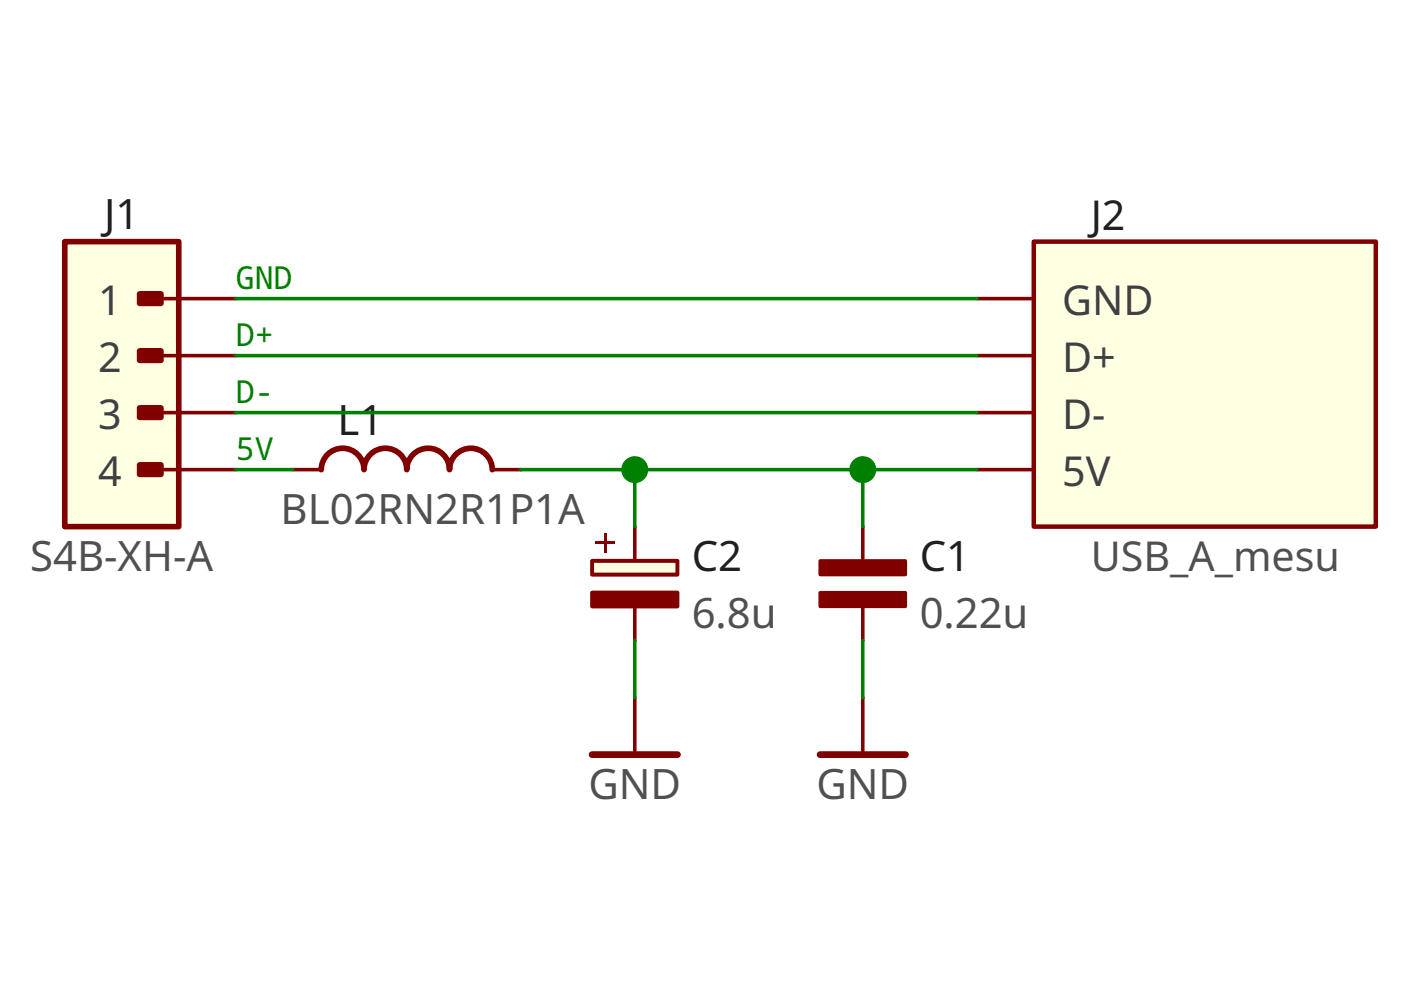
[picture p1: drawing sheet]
<svg xmlns="http://www.w3.org/2000/svg" width="297mm" height="210mm" viewBox="0 0 297 210" stroke-linecap="round" stroke-linejoin="round" font-family="sans-serif">
<path d="M13.7 51.2h24.2v60.5h-24.2z" fill-rule="evenodd" fill="#ffffe1" stroke="#800000" stroke-width="1.2"/>
<g fill="#800000" stroke="#800000" stroke-width="1.2">
<path d="M29.6 62.3h4.5v2h-4.5z" fill-rule="evenodd"/>
<path d="M29.6 74.4h4.5v2h-4.5z" fill-rule="evenodd"/>
<path d="M29.6 86.5h4.5v2h-4.5z" fill-rule="evenodd"/>
<path d="M29.6 98.6h4.5v2h-4.5z" fill-rule="evenodd"/>
</g>
<path d="M31.9 75.4h18.1M31.9 63.3h18.1M31.9 99.6h18.1M31.9 87.5h18.1M182.9 111.7v7.2M182.9 128.6v7.2M182.9 147.9v12.1" fill="none" stroke="#800000" stroke-width=".76"/>
<g fill="#800000" stroke="#800000" stroke-width=".71">
<path d="M173.9 118.9h18.1v2.9h-18.1z" fill-rule="evenodd"/>
<path d="M173.9 125.6h18.1v3h-18.1z" fill-rule="evenodd"/>
</g>
<path d="M173.9 160h18.1" fill="none" stroke="#800000" stroke-width="1.4"/>
<path d="M125.5 118.9h18.1v2.9h-18.1z" fill-rule="evenodd" fill="#ffffe1" stroke="#800000" stroke-width=".83"/>
<path d="M125.5 125.6h18.1v3h-18.1z" fill-rule="evenodd" fill="#800000" stroke="#800000" stroke-width=".83"/>
<g fill="#800000">
<path d="M126.2 114.7h4.3v.6h-4.3z" fill-rule="evenodd"/>
<path d="M128.1 112.9h.6v4.2h-.6z" fill-rule="evenodd"/>
</g>
<path d="M134.6 111.7v7.2M134.6 128.6v7.2" fill="none" stroke="#800000" stroke-width=".76"/>
<path d="M219.2 51.2h72.5v60.5h-72.5z" fill-rule="evenodd" fill="#ffffe1" stroke="#800000" stroke-width=".95"/>
<path d="M207.1 63.3h12.1M207.1 75.4h12.1M62.1 99.6h6M104.4 99.6h6M207.1 99.6h12.1M207.1 87.5h12.1M134.6 147.9v12.1" fill="none" stroke="#800000" stroke-width=".76"/>
<path d="M125.5 160h18.1" fill="none" stroke="#800000" stroke-width="1.4"/>
<path d="M68.1 99.6a4.5 4.5 0 0 1 4.5-4.6 4.5 4.5 0 0 1 4.6 4.6 4.5 4.5 0 0 1 4.5-4.6 4.5 4.5 0 0 1 4.5 4.6 4.5 4.5 0 0 1 4.6-4.6 4.5 4.5 0 0 1 4.5 4.6 4.5 4.5 0 0 1 4.5-4.6 4.5 4.5 0 0 1 4.6 4.6" fill="none" stroke="#800000" stroke-width="1.2"/>
<path d="M50 75.4h157.1M50 63.3h157.1M50 99.6h12.1M50 87.5h157.1M110.4 99.6h96.7M134.6 99.6v12.1M182.9 99.6v12.1M134.6 135.8v12.1M182.9 135.8v12.1" fill="none" stroke="#008000" stroke-width=".76"/>
<g fill="#008000">
<circle cx="134.6" cy="99.6" r="2.86"/>
<circle cx="182.9" cy="99.6" r="2.86"/>
</g>
<g font-size="8.9" fill="#202020">
<text x="22.1" y="48.6">J1</text>
<text x="71.6" y="92.1">L1</text>
<text x="146.7" y="121.1">C2</text>
<text x="195" y="121.1">C1</text>
</g>
<g font-size="8.9" fill="#505050">
<text x="59.5" y="111">BL02RN2R1P1A</text>
<text x="6.4" y="121.1">S4B-XH-A</text>
<text x="146.7" y="133.2">6.8u</text>
<text x="195" y="133.2">0.22u</text>
<text x="124.8" y="169.5">GND</text>
<text x="173.1" y="169.5">GND</text>
</g>
<text font-size="8.7" fill="#202020" x="231.3" y="48.7">J2</text>
<g font-size="8.7" fill="#404040">
<text x="20.8" y="66.7">1</text>
<text x="225.2" y="66.7">GND</text>
<text x="20.8" y="78.8">2</text>
<text x="225.2" y="78.8">D+</text>
<text x="20.8" y="90.9">3</text>
<text x="225.2" y="90.9">D-</text>
<text x="20.8" y="103">4</text>
<text x="225.2" y="103">5V</text>
</g>
<text font-size="8.7" fill="#505050" x="231.3" y="121">USB_A_mesu</text>
<g font-size="6.7" fill="#008000">
<text x="50" y="61.3">GND</text>
<text x="50" y="73.4">D+</text>
<text x="50" y="85.5">D-</text>
<text x="50" y="97.6">5V</text>
</g>
</svg>
